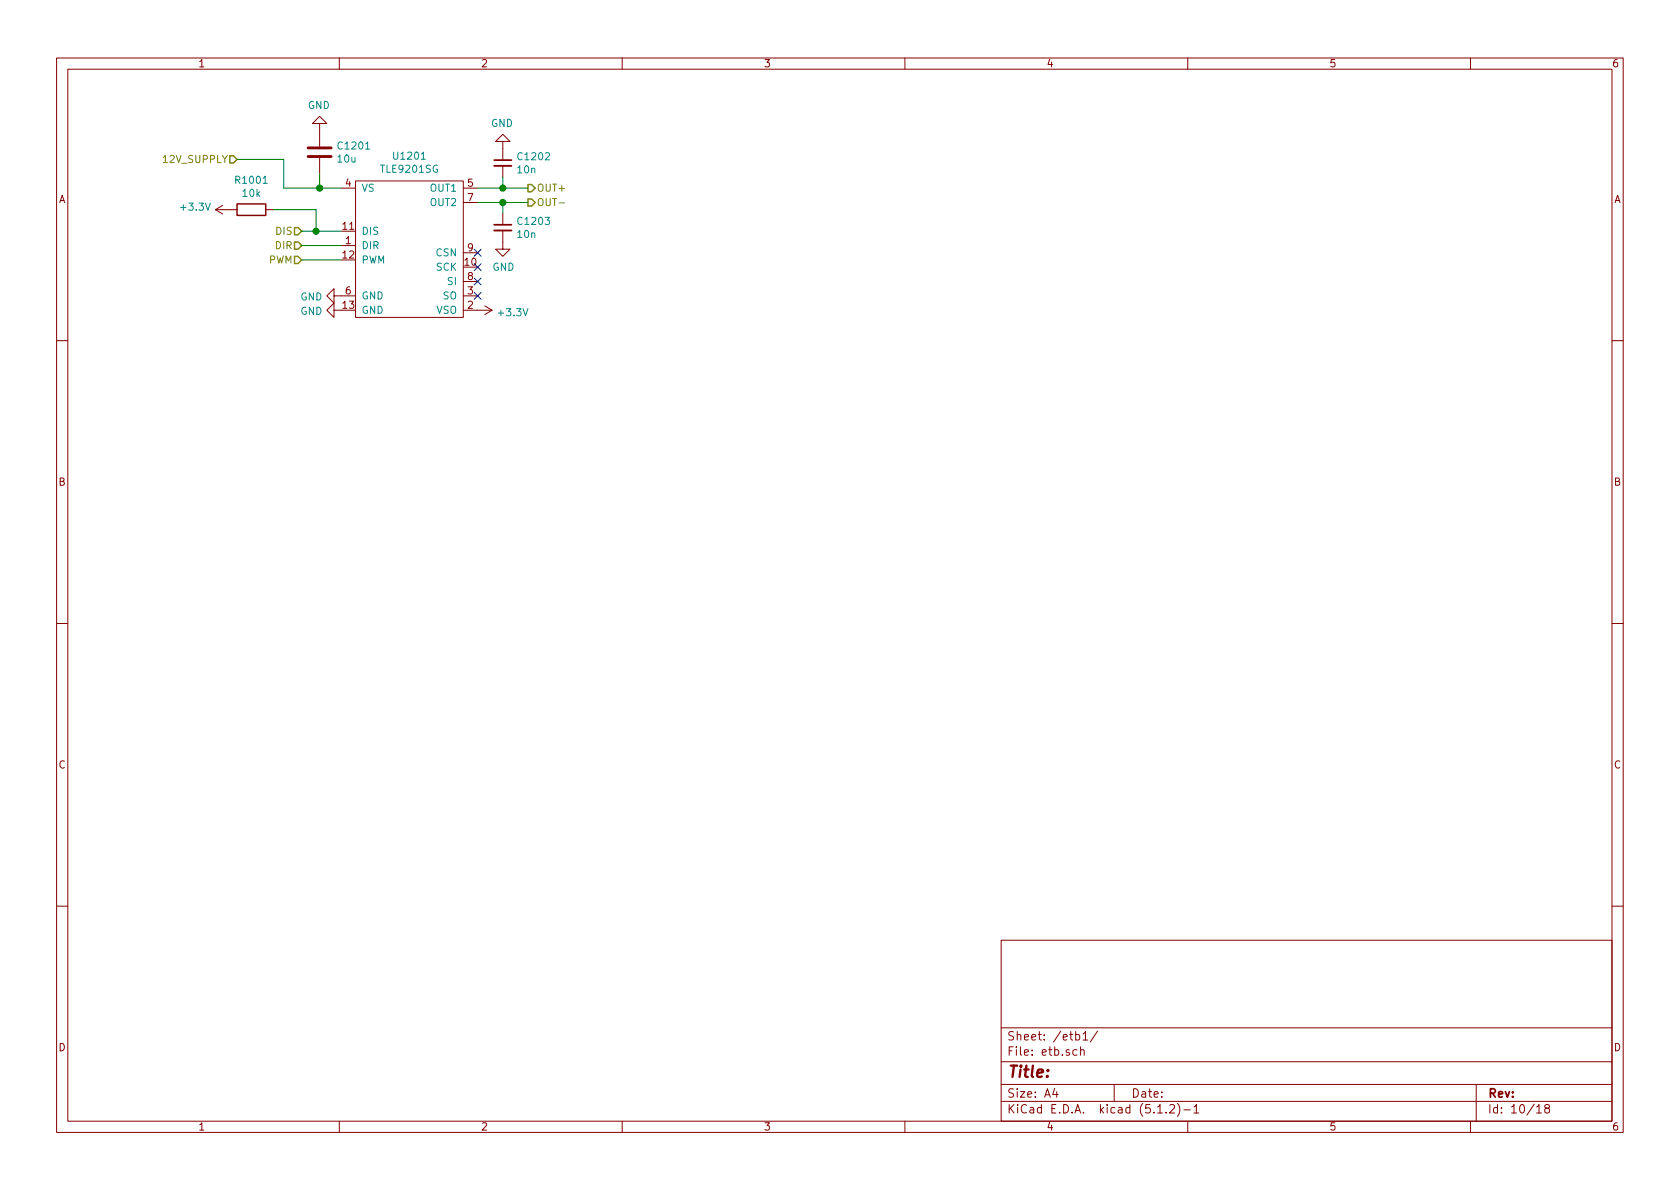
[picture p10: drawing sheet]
<svg xmlns="http://www.w3.org/2000/svg" width="297mm" height="210mm" viewBox="0 0 297 210" stroke-linecap="round" stroke-linejoin="round" font-family="sans-serif">
<g fill="none" stroke="#840000" stroke-width=".18">
<path d="M10 10.3h277v189.9h-277zM12 12.2h273v186.1h-273zM60 10.3v1.9M110 10.3v1.9M160 10.3v1.9M210 10.3v1.9M260 10.3v1.9M38.1 37.1h3.8M38.1 37.1l1.3 .7M39.4 36.3l-1.3 .8M47 37.1h1.3M56.5 21.8h1.3l-1.3-1.2-1.3 1.2h1.3v4.1"/>
<path d="M56.5 27.9v2.8M60.3 33.3h2.6M62.9 32h19v24.1h-19zM81.9 33.3h2.6M81.9 35.8h2.6M88.9 25h1.3l-1.3-1.3-1.3 1.3h1.3v3.3M88.9 29.3v2.1M88.9 37.7v2M59.1 52.3v-1.3l-1.3 1.3 1.3 1.3v-1.3h3.8M59.1 54.9v-1.3l-1.3 1.3 1.3 1.2v-1.2h1.2M60.3 43.4h2.6M81.9 54.9h5.1"/>
<path d="M81.9 52.3h2.6M81.9 49.8h2.6M81.9 44.7h2.6M85.7 54.1l1.3 .8M87 54.9l-1.3 .7M88.9 40.8v3.3h1.3l-1.3 1.2-1.3-1.2h1.3M10 60.2h2M285 60.2h2M10 110.3h2M285 110.3h2M10 160.2h2M177 166.3h108v32h-108z"/>
<path d="M285 160.2h2M60 198.3v1.9M110 198.3v1.9M160 198.3v1.9M177 194.8h108M177 191.8h108M177 187.8h108M177 181.8h108M186.5 192.5l-.4 1h1M186.8 193v1M190.2 183l.4-.1 .3 .3-.1 .6h-.6M190.4 185.7l-.4-.1-.3 .3 .1 .6 .2 .1 .4-.1"/>
<path d="M191.1 185.7l.2-.1 .3 .1 .1 .9M191.1 185.1v1.5M191.5 182.8l.4-.4v1.5M191.5 183.9h.8M194.1 182.3l-1.3 2M197 191.8v3M204.7 196.8h.8M206.2 196.7v.1M206.8 195.5l.2-.2h.4l.2 .2 .1 .3-.1 .2-.8 .8h.9M208.2 195.1a1.71 1.71 0 0 1 0 2.3M209.3 196.3h1.2M210 198.3v1.9"/>
<path d="M211.1 195.8l.4-.5v1.5M211.1 196.8h.9M260 198.3v1.9M261 191.8v6.5M271.7 195.8l.4-.5v1.5M271.7 196.8h.8M273.4 196l-.2-.2v-.3a.48 .48 0 0 1 .7 0l-.1 .4-.6 .2-.1 .4 .3 .3h.3l.3-.3-.1-.4-.2-.1"/>
</g>
<path d="M40.6 27.6h.7l.6 .6-.6 .6h-.7zM93.3 32.6h.7l.6 .7-.6 .6h-.7zM93.3 35.2h.7l.6 .6-.6 .6h-.7zM52.1 40.3h.6l.6 .6-.6 .6h-.6zM52.1 42.8h.6l.6 .6-.6 .7h-.6zM52.1 45.3h.6l.6 .7-.6 .6h-.6z" fill="none" stroke="#848400" stroke-width=".25"/>
<path d="M83.8 44.1l1.3 1.2M83.8 46.6l1.3 1.2M83.8 49.2l1.3 1.2M83.8 51.7l1.3 1.2M85.1 44.1l-1.3 1.2M85.1 46.6l-1.3 1.2M85.1 49.2l-1.3 1.2M85.1 51.7l-1.3 1.2" fill="none" stroke="#000084" stroke-width=".18"/>
<path d="M98.9 35.9h.9" fill="none" stroke="#848400" stroke-width=".18"/>
<path d="M87.4 29.3h3M87.4 40.8h3" fill="none" stroke="#840000" stroke-width=".33"/>
<path d="M87.4 28.3h3M87.4 39.7h3" fill="none" stroke="#840000" stroke-width=".3"/>
<path d="M41.9 28.2h8.3v5.1h10.1M48.3 37.1h7.6v3.8M56.5 30.7v2.6M84.5 33.3h8.8M84.5 35.8h8.8M88.9 31.4v1.9M88.9 35.8v1.9M53.3 43.4h7M53.3 40.9h7M53.3 46h7" fill="none" stroke="#008400" stroke-width=".18"/>
<g fill="#008400" stroke="#008400" stroke-width=".25">
<circle cx="88.9" cy="35.8" r=".51"/>
<circle cx="88.9" cy="33.3" r=".51"/>
<circle cx="56.5" cy="33.3" r=".51"/>
<circle cx="55.9" cy="40.9" r=".51"/>
</g>
<path d="M54.5 27.7h4M54.5 26.2h4" fill="none" stroke="#840000" stroke-width=".51"/>
<path d="M41.9 36.1h5.1v2h-5.1z" fill="none" stroke="#840000" stroke-width=".25"/>
<text font-size="2.8" fill="#840000" x="178" y="190.5">Title:</text>
<g font-size="2.1" fill="#840000">
<text x="178" y="184">Sheet: /etb1/</text>
<text x="178" y="186.7">File: etb.sch</text>
<text x="178" y="196.9">KiCad E.D.A. kicad (5.1.2)-1</text>
<text x="178" y="194.1">Size: A4</text>
<text x="200" y="194.1">Date:</text>
<text x="263" y="194.1">Rev:</text>
<text x="263" y="196.9">Id: 10/18</text>
</g>
<g font-size="1.8" fill="#840000">
<text x="35" y="11.9">1</text>
<text x="85" y="11.9">2</text>
<text x="135" y="11.9">3</text>
<text x="185" y="11.9">4</text>
<text x="235" y="11.9">5</text>
<text x="285" y="11.9">6</text>
<text x="10.4" y="35.9">A</text>
<text x="61.1" y="33">4</text>
<text x="82.7" y="33">5</text>
<text x="82.7" y="35.6">7</text>
<text x="285.4" y="35.9">A</text>
<text x="60.6" y="40.6">11</text>
<text x="60.6" y="45.7">12</text>
<text x="61.1" y="43.2">1</text>
<text x="82.2" y="47">10</text>
<text x="82.7" y="44.4">9</text>
<text x="61.1" y="52.1">6</text>
<text x="82.7" y="52.1">3</text>
<text x="82.7" y="49.5">8</text>
<text x="60.6" y="54.6">13</text>
<text x="82.7" y="54.6">2</text>
<text x="10.4" y="85.9">B</text>
<text x="285.4" y="85.9">B</text>
<text x="10.4" y="135.9">C</text>
<text x="285.4" y="135.9">C</text>
<text x="10.4" y="185.9">D</text>
<text x="285.4" y="185.9">D</text>
<text x="35" y="199.9">1</text>
<text x="85" y="199.9">2</text>
<text x="135" y="199.9">3</text>
<text x="185" y="199.9">4</text>
<text x="235" y="199.9">5</text>
<text x="285" y="199.9">6</text>
</g>
<g font-size="1.8" fill="#008484">
<text x="54.4" y="19.3">GND</text>
<text x="86.8" y="22.4">GND</text>
<text x="59.8" y="28.7">10u</text>
<text x="60" y="26.4">C1201</text>
<text x="69.8" y="28.2">U1201</text>
<text x="91.8" y="28.3">C1202</text>
<text x="41.9" y="32.5">R1001</text>
<text x="43" y="34.8">10k</text>
<text x="63.9" y="33.9">VS</text>
<text x="67.5" y="30.6">TLE9201SG</text>
<text x="76.2" y="33.9">OUT1</text>
<text x="91.6" y="30.7">10n</text>
<text x="32.1" y="37.3">+3.3V</text>
<text x="63.9" y="41.5">DIS</text>
<text x="76.2" y="36.4">OUT2</text>
<text x="91.8" y="39.8">C1203</text>
<text x="63.9" y="44.1">DIR</text>
<text x="63.9" y="46.6">PWM</text>
<text x="77.2" y="47.9">SCK</text>
<text x="77.2" y="45.3">CSN</text>
<text x="87.1" y="47.9">GND</text>
<text x="91.6" y="42.1">10n</text>
<text x="53.1" y="53.1">GND</text>
<text x="63.9" y="53">GND</text>
<text x="78.3" y="53">SO</text>
<text x="79.2" y="50.4">SI</text>
<text x="53.1" y="55.7">GND</text>
<text x="63.9" y="55.5">GND</text>
<text x="77.2" y="55.5">VSO</text>
<text x="88.3" y="55.9">+3.3V</text>
</g>
<g font-size="1.8" fill="#848400">
<text x="29.2" y="28.8">12V_SUPPLY</text>
<text x="94.9" y="33.9">OUT+</text>
<text x="48.9" y="41.5">DIS</text>
<text x="94.9" y="36.4">OUT-</text>
<text x="47.5" y="46.6">PWM</text>
<text x="48.8" y="44.1">DIR</text>
</g>
</svg>
